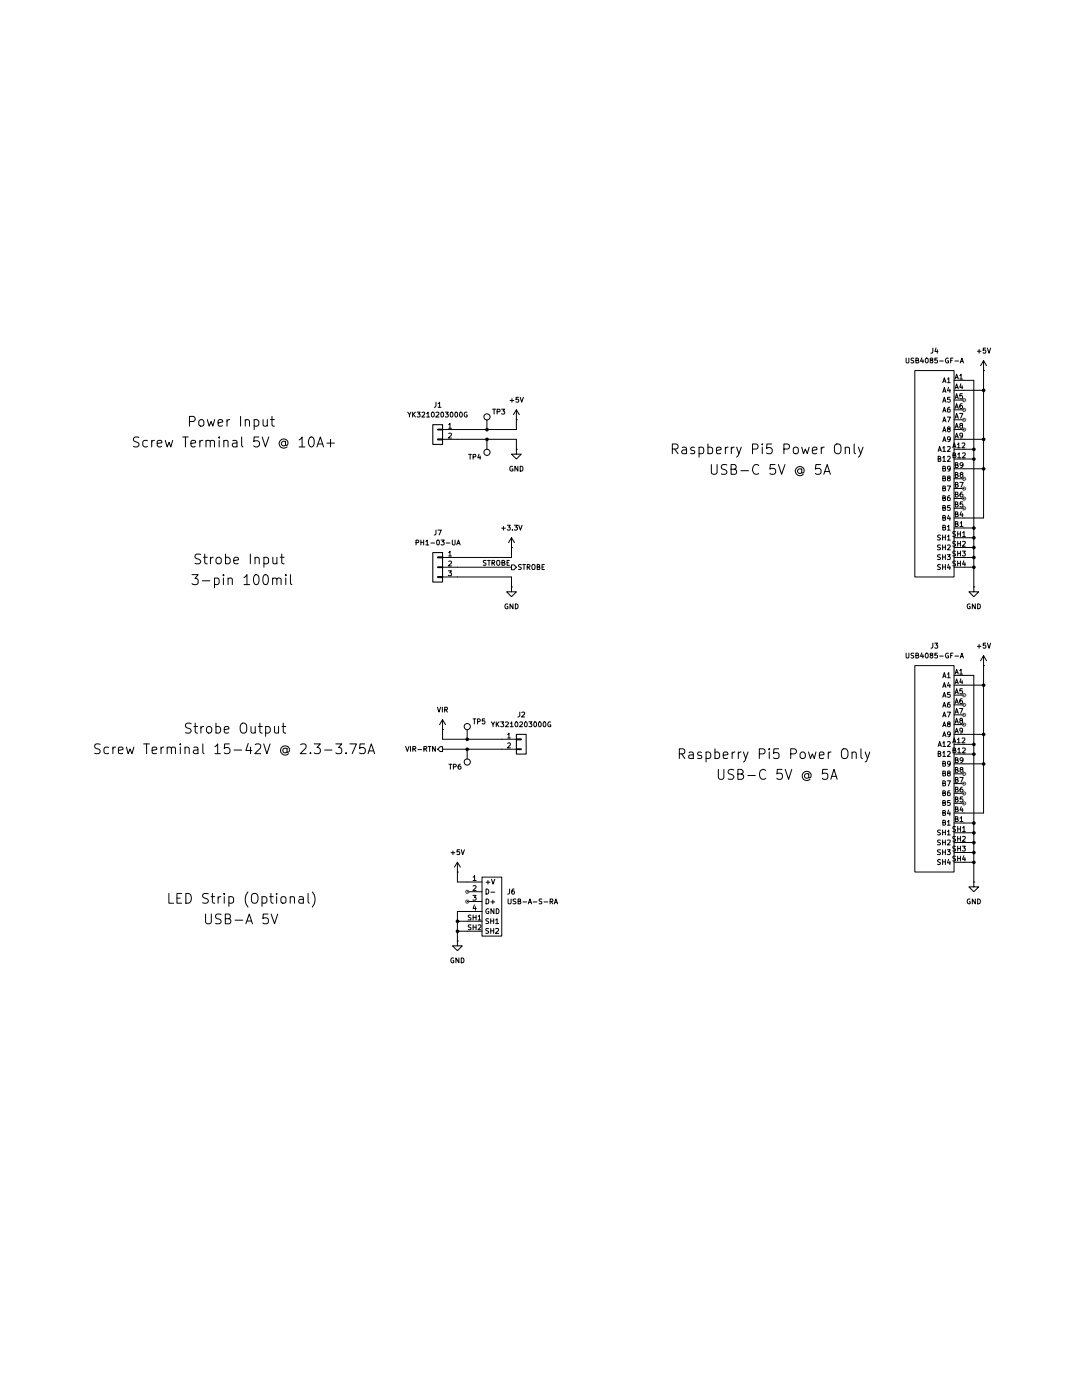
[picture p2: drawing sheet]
(kicad_sch
 (version 20250114)
 (generator "eeschema")
 (generator_version "9.0")
 (paper "A")
 (title_block
  (title "Dual RPi5 Connector Board")
  (date "2025-09-04")
  (rev "Rev.1")
  (company "PiTrac"))
 (lib_symbols
  (symbol "Connector:TestPoint"
   (pin_numbers (hide yes))
   (pin_names
    (offset 0.762) (hide yes)) (exclude_from_sim no) (in_bom yes) (on_board yes)
   (property "Reference" "TP" (at 0 6.858 0) (effects (font (size 1.27 1.27))))
   (property "Value" "TestPoint" (at 0 5.08 0) (effects (font (size 1.27 1.27))))
   (property "Footprint" "" (at 5.08 0 0) (effects (font (size 1.27 1.27)) (hide yes)))
   (property "Datasheet" "~" (at 5.08 0 0) (effects (font (size 1.27 1.27)) (hide yes)))
   (property "Description" "test point" (at 0 0 0) (effects (font (size 1.27 1.27)) (hide yes)))
   (symbol "TestPoint_0_1"
    (circle (center 0 3.302) (radius 0.762) (stroke (width 0) (type default)) (fill (type none))))
   (symbol "TestPoint_1_1"
    (pin passive line (at 0 0 90) (length 2.54) (name "1" (effects (font (size 1.27 1.27)))) (number "1" (effects (font (size 1.27 1.27))))))
   (embedded_fonts no))
  (symbol "Connector_Generic:Conn_01x02"
   (pin_names
    (offset 1.016) (hide yes)) (exclude_from_sim no) (in_bom yes) (on_board yes)
   (property "Reference" "J" (at 0 2.54 0) (effects (font (size 1.27 1.27))))
   (property "Value" "Conn_01x02" (at 0 -5.08 0) (effects (font (size 1.27 1.27))))
   (property "Footprint" "" (at 0 0 0) (effects (font (size 1.27 1.27)) (hide yes)))
   (property "Datasheet" "~" (at 0 0 0) (effects (font (size 1.27 1.27)) (hide yes)))
   (property "Description" "Generic connector, single row, 01x02, script generated (kicad-library-utils/schlib/autogen/connector/)" (at 0 0 0) (effects (font (size 1.27 1.27)) (hide yes)))
   (symbol "Conn_01x02_1_1"
    (rectangle (start -1.27 1.27) (end 1.27 -3.81) (stroke (width 0.254) (type default)) (fill (type background)))
    (rectangle (start -1.27 0.127) (end 0 -0.127) (stroke (width 0.1524) (type default)) (fill (type none)))
    (rectangle (start -1.27 -2.413) (end 0 -2.667) (stroke (width 0.1524) (type default)) (fill (type none)))
    (pin passive line (at -5.08 0 0) (length 3.81) (name "Pin_1" (effects (font (size 1.27 1.27)))) (number "1" (effects (font (size 1.27 1.27)))))
    (pin passive line (at -5.08 -2.54 0) (length 3.81) (name "Pin_2" (effects (font (size 1.27 1.27)))) (number "2" (effects (font (size 1.27 1.27))))))
   (embedded_fonts no))
  (symbol "Connector_Generic:Conn_01x03"
   (pin_names
    (offset 1.016) (hide yes)) (exclude_from_sim no) (in_bom yes) (on_board yes)
   (property "Reference" "J" (at 0 5.08 0) (effects (font (size 1.27 1.27))))
   (property "Value" "Conn_01x03" (at 0 -5.08 0) (effects (font (size 1.27 1.27))))
   (property "Footprint" "" (at 0 0 0) (effects (font (size 1.27 1.27)) (hide yes)))
   (property "Datasheet" "~" (at 0 0 0) (effects (font (size 1.27 1.27)) (hide yes)))
   (property "Description" "Generic connector, single row, 01x03, script generated (kicad-library-utils/schlib/autogen/connector/)" (at 0 0 0) (effects (font (size 1.27 1.27)) (hide yes)))
   (symbol "Conn_01x03_1_1"
    (rectangle (start -1.27 3.81) (end 1.27 -3.81) (stroke (width 0.254) (type default)) (fill (type background)))
    (rectangle (start -1.27 2.667) (end 0 2.413) (stroke (width 0.1524) (type default)) (fill (type none)))
    (rectangle (start -1.27 0.127) (end 0 -0.127) (stroke (width 0.1524) (type default)) (fill (type none)))
    (rectangle (start -1.27 -2.413) (end 0 -2.667) (stroke (width 0.1524) (type default)) (fill (type none)))
    (pin passive line (at -5.08 2.54 0) (length 3.81) (name "Pin_1" (effects (font (size 1.27 1.27)))) (number "1" (effects (font (size 1.27 1.27)))))
    (pin passive line (at -5.08 0 0) (length 3.81) (name "Pin_2" (effects (font (size 1.27 1.27)))) (number "2" (effects (font (size 1.27 1.27)))))
    (pin passive line (at -5.08 -2.54 0) (length 3.81) (name "Pin_3" (effects (font (size 1.27 1.27)))) (number "3" (effects (font (size 1.27 1.27))))))
   (embedded_fonts no))
  (symbol "Pi Connector Parts:USB-A-S-RA" (exclude_from_sim no) (in_bom yes) (on_board yes)
   (property "Reference" "J6" (at -6.35 1.2701 0) (effects (font (size 1.27 1.27)) (justify right)))
   (property "Value" "USB-A-S-RA" (at -6.35 -1.2699 0) (effects (font (size 1.27 1.27)) (justify right)))
   (property "Footprint" "Pi Connector Parts:USB-A-S-RA" (at 0 0 0) (effects (font (size 1.27 1.27)) (hide yes)))
   (property "Datasheet" "https://app.adam-tech.com/products/download/data_sheet/195865/usb-a-s-ra-data-sheet.pdf" (at 0 0 0) (effects (font (size 1.27 1.27)) (hide yes)))
   (property "Description" "" (at 0 0 0) (effects (font (size 1.27 1.27)) (hide yes)))
   (symbol "USB-A-S-RA_0_1"
    (rectangle (start -5.08 5.08) (end 0 -10.16) (stroke (width 0) (type default)) (fill (type none))))
   (symbol "USB-A-S-RA_1_1"
    (pin passive line (at 3.81 3.81 180) (length 3.81) (name "+V" (effects (font (size 1.27 1.27)))) (number "1" (effects (font (size 1.27 1.27)))))
    (pin passive line (at 3.81 1.27 180) (length 3.81) (name "D-" (effects (font (size 1.27 1.27)))) (number "2" (effects (font (size 1.27 1.27)))))
    (pin passive line (at 3.81 -1.27 180) (length 3.81) (name "D+" (effects (font (size 1.27 1.27)))) (number "3" (effects (font (size 1.27 1.27)))))
    (pin passive line (at 3.81 -3.81 180) (length 3.81) (name "GND" (effects (font (size 1.27 1.27)))) (number "4" (effects (font (size 1.27 1.27)))))
    (pin passive line (at 3.81 -6.35 180) (length 3.81) (name "SH1" (effects (font (size 1.27 1.27)))) (number "SH1" (effects (font (size 1.27 1.27)))))
    (pin passive line (at 3.81 -8.89 180) (length 3.81) (name "SH2" (effects (font (size 1.27 1.27)))) (number "SH2" (effects (font (size 1.27 1.27))))))
   (embedded_fonts no))
  (symbol "Pi Connector Parts:USB4085-GF-A" (exclude_from_sim no) (in_bom yes) (on_board yes)
   (property "Reference" "J" (at -9.398 27.432 0) (effects (font (size 1.27 1.27))))
   (property "Value" "" (at 0 0 0) (effects (font (size 1.27 1.27))))
   (property "Footprint" "" (at 0 0 0) (effects (font (size 1.27 1.27)) (hide yes)))
   (property "Datasheet" "" (at 0 0 0) (effects (font (size 1.27 1.27)) (hide yes)))
   (property "Description" "" (at 0 0 0) (effects (font (size 1.27 1.27)) (hide yes)))
   (symbol "USB4085-GF-A_0_1"
    (rectangle (start 0 26.67) (end -10.16 -26.67) (stroke (width 0) (type default)) (fill (type none))))
   (symbol "USB4085-GF-A_1_1"
    (pin passive line (at 2.54 24.13 180) (length 2.54) (name "A1" (effects (font (size 1.27 1.27)))) (number "A1" (effects (font (size 1.27 1.27)))))
    (pin passive line (at 2.54 21.59 180) (length 2.54) (name "A4" (effects (font (size 1.27 1.27)))) (number "A4" (effects (font (size 1.27 1.27)))))
    (pin passive line (at 2.54 19.05 180) (length 2.54) (name "A5" (effects (font (size 1.27 1.27)))) (number "A5" (effects (font (size 1.27 1.27)))))
    (pin passive line (at 2.54 16.51 180) (length 2.54) (name "A6" (effects (font (size 1.27 1.27)))) (number "A6" (effects (font (size 1.27 1.27)))))
    (pin passive line (at 2.54 13.97 180) (length 2.54) (name "A7" (effects (font (size 1.27 1.27)))) (number "A7" (effects (font (size 1.27 1.27)))))
    (pin passive line (at 2.54 11.43 180) (length 2.54) (name "A8" (effects (font (size 1.27 1.27)))) (number "A8" (effects (font (size 1.27 1.27)))))
    (pin passive line (at 2.54 8.89 180) (length 2.54) (name "A9" (effects (font (size 1.27 1.27)))) (number "A9" (effects (font (size 1.27 1.27)))))
    (pin passive line (at 2.54 6.35 180) (length 2.54) (name "A12" (effects (font (size 1.27 1.27)))) (number "A12" (effects (font (size 1.27 1.27)))))
    (pin passive line (at 2.54 3.81 180) (length 2.54) (name "B12" (effects (font (size 1.27 1.27)))) (number "B12" (effects (font (size 1.27 1.27)))))
    (pin passive line (at 2.54 1.27 180) (length 2.54) (name "B9" (effects (font (size 1.27 1.27)))) (number "B9" (effects (font (size 1.27 1.27)))))
    (pin passive line (at 2.54 -1.27 180) (length 2.54) (name "B8" (effects (font (size 1.27 1.27)))) (number "B8" (effects (font (size 1.27 1.27)))))
    (pin passive line (at 2.54 -3.81 180) (length 2.54) (name "B7" (effects (font (size 1.27 1.27)))) (number "B7" (effects (font (size 1.27 1.27)))))
    (pin passive line (at 2.54 -6.35 180) (length 2.54) (name "B6" (effects (font (size 1.27 1.27)))) (number "B6" (effects (font (size 1.27 1.27)))))
    (pin passive line (at 2.54 -8.89 180) (length 2.54) (name "B5" (effects (font (size 1.27 1.27)))) (number "B5" (effects (font (size 1.27 1.27)))))
    (pin passive line (at 2.54 -11.43 180) (length 2.54) (name "B4" (effects (font (size 1.27 1.27)))) (number "B4" (effects (font (size 1.27 1.27)))))
    (pin passive line (at 2.54 -13.97 180) (length 2.54) (name "B1" (effects (font (size 1.27 1.27)))) (number "B1" (effects (font (size 1.27 1.27)))))
    (pin passive line (at 2.54 -16.51 180) (length 2.54) (name "SH1" (effects (font (size 1.27 1.27)))) (number "SH1" (effects (font (size 1.27 1.27)))))
    (pin passive line (at 2.54 -19.05 180) (length 2.54) (name "SH2" (effects (font (size 1.27 1.27)))) (number "SH2" (effects (font (size 1.27 1.27)))))
    (pin passive line (at 2.54 -21.59 180) (length 2.54) (name "SH3" (effects (font (size 1.27 1.27)))) (number "SH3" (effects (font (size 1.27 1.27)))))
    (pin passive line (at 2.54 -24.13 180) (length 2.54) (name "SH4" (effects (font (size 1.27 1.27)))) (number "SH4" (effects (font (size 1.27 1.27))))))
   (embedded_fonts no))
  (symbol "power:+5V"
   (power)
   (pin_numbers (hide yes))
   (pin_names
    (offset 0) (hide yes)) (exclude_from_sim no) (in_bom yes) (on_board yes)
   (property "Reference" "#PWR" (at 0 -3.81 0) (effects (font (size 1.27 1.27)) (hide yes)))
   (property "Value" "+5V" (at 0 3.556 0) (effects (font (size 1.27 1.27))))
   (property "Footprint" "" (at 0 0 0) (effects (font (size 1.27 1.27)) (hide yes)))
   (property "Datasheet" "" (at 0 0 0) (effects (font (size 1.27 1.27)) (hide yes)))
   (property "Description" "Power symbol creates a global label with name \"+5V\"" (at 0 0 0) (effects (font (size 1.27 1.27)) (hide yes)))
   (symbol "+5V_0_1"
    (polyline (pts (xy -0.762 1.27) (xy 0 2.54)) (stroke (width 0) (type default)) (fill (type none)))
    (polyline (pts (xy 0 2.54) (xy 0.762 1.27)) (stroke (width 0) (type default)) (fill (type none)))
    (polyline (pts (xy 0 0) (xy 0 2.54)) (stroke (width 0) (type default)) (fill (type none))))
   (symbol "+5V_1_1"
    (pin power_in line (at 0 0 90) (length 0) (name "~" (effects (font (size 1.27 1.27)))) (number "1" (effects (font (size 1.27 1.27))))))
   (embedded_fonts no))
  (symbol "power:GND"
   (power)
   (pin_numbers (hide yes))
   (pin_names
    (offset 0) (hide yes)) (exclude_from_sim no) (in_bom yes) (on_board yes)
   (property "Reference" "#PWR" (at 0 -6.35 0) (effects (font (size 1.27 1.27)) (hide yes)))
   (property "Value" "GND" (at 0 -3.81 0) (effects (font (size 1.27 1.27))))
   (property "Footprint" "" (at 0 0 0) (effects (font (size 1.27 1.27)) (hide yes)))
   (property "Datasheet" "" (at 0 0 0) (effects (font (size 1.27 1.27)) (hide yes)))
   (property "Description" "Power symbol creates a global label with name \"GND\" , ground" (at 0 0 0) (effects (font (size 1.27 1.27)) (hide yes)))
   (symbol "GND_0_1"
    (polyline (pts (xy 0 0) (xy 0 -1.27) (xy 1.27 -1.27) (xy 0 -2.54) (xy -1.27 -1.27) (xy 0 -1.27)) (stroke (width 0) (type default)) (fill (type none))))
   (symbol "GND_1_1"
    (pin power_in line (at 0 0 270) (length 0) (name "~" (effects (font (size 1.27 1.27)))) (number "1" (effects (font (size 1.27 1.27))))))
   (embedded_fonts no)))
 (text "Power Input"
  (exclude_from_sim no)
  (at 59.69 36.322 0)
  (effects (font (size 2.54 2.54))))
 (text "Raspberry Pi5 Power Only"
  (exclude_from_sim no)
  (at 199.898 122.174 0)
  (effects (font (size 2.54 2.54))))
 (text "LED Strip (Optional)"
  (exclude_from_sim no)
  (at 62.484 159.512 0)
  (effects (font (size 2.54 2.54))))
 (text "Raspberry Pi5 Power Only"
  (exclude_from_sim no)
  (at 198.12 43.434 0)
  (effects (font (size 2.54 2.54))))
 (text "Screw Terminal 15-42V @ 2.3-3.75A"
  (exclude_from_sim no)
  (at 60.452 120.904 0)
  (effects (font (size 2.54 2.54))))
 (text "3-pin 100mil"
  (exclude_from_sim no)
  (at 62.484 77.216 0)
  (effects (font (size 2.54 2.54))))
 (text "USB-C 5V @ 5A"
  (exclude_from_sim no)
  (at 198.882 48.768 0)
  (effects (font (size 2.54 2.54))))
 (text "USB-C 5V @ 5A"
  (exclude_from_sim no)
  (at 200.66 127.508 0)
  (effects (font (size 2.54 2.54))))
 (text "Screw Terminal 5V @ 10A+"
  (exclude_from_sim no)
  (at 60.452 41.656 0)
  (effects (font (size 2.54 2.54))))
 (text "USB-A 5V"
  (exclude_from_sim no)
  (at 62.23 164.846 0)
  (effects (font (size 2.54 2.54))))
 (text "Strobe Output"
  (exclude_from_sim no)
  (at 60.706 115.57 0)
  (effects (font (size 2.54 2.54))))
 (text "Strobe Input"
  (exclude_from_sim no)
  (at 61.722 71.882 0)
  (effects (font (size 2.54 2.54))))
 (junction
  (at 251.46 43.18)
  (diameter 0)
  (color 0 0 0 0))
 (junction
  (at 118.11 165.1)
  (diameter 0)
  (color 0 0 0 0))
 (junction
  (at 251.46 73.66)
  (diameter 0)
  (color 0 0 0 0))
 (junction
  (at 251.46 139.7)
  (diameter 0)
  (color 0 0 0 0))
 (junction
  (at 251.46 45.72)
  (diameter 0)
  (color 0 0 0 0))
 (junction
  (at 251.46 71.12)
  (diameter 0)
  (color 0 0 0 0))
 (junction
  (at 251.46 121.92)
  (diameter 0)
  (color 0 0 0 0))
 (junction
  (at 254 116.84)
  (diameter 0)
  (color 0 0 0 0))
 (junction
  (at 251.46 68.58)
  (diameter 0)
  (color 0 0 0 0))
 (junction
  (at 254 48.26)
  (diameter 0)
  (color 0 0 0 0))
 (junction
  (at 254 124.46)
  (diameter 0)
  (color 0 0 0 0))
 (junction
  (at 251.46 119.38)
  (diameter 0)
  (color 0 0 0 0))
 (junction
  (at 125.73 38.1)
  (diameter 0)
  (color 0 0 0 0))
 (junction
  (at 118.11 167.64)
  (diameter 0)
  (color 0 0 0 0))
 (junction
  (at 251.46 149.86)
  (diameter 0)
  (color 0 0 0 0))
 (junction
  (at 254 40.64)
  (diameter 0)
  (color 0 0 0 0))
 (junction
  (at 125.73 40.64)
  (diameter 0)
  (color 0 0 0 0))
 (junction
  (at 254 27.94)
  (diameter 0)
  (color 0 0 0 0))
 (junction
  (at 251.46 66.04)
  (diameter 0)
  (color 0 0 0 0))
 (junction
  (at 120.65 118.11)
  (diameter 0)
  (color 0 0 0 0))
 (junction
  (at 251.46 147.32)
  (diameter 0)
  (color 0 0 0 0))
 (junction
  (at 254 104.14)
  (diameter 0)
  (color 0 0 0 0))
 (junction
  (at 120.65 120.65)
  (diameter 0)
  (color 0 0 0 0))
 (junction
  (at 251.46 144.78)
  (diameter 0)
  (color 0 0 0 0))
 (junction
  (at 251.46 63.5)
  (diameter 0)
  (color 0 0 0 0))
 (junction
  (at 251.46 142.24)
  (diameter 0)
  (color 0 0 0 0))
 (wire
  (pts (xy 254 104.14) (xy 248.92 104.14))
  (stroke (width 0) (type default)))
 (wire
  (pts (xy 251.46 63.5) (xy 251.46 45.72))
  (stroke (width 0) (type default)))
 (wire
  (pts (xy 118.11 162.56) (xy 118.11 165.1))
  (stroke (width 0) (type default)))
 (wire
  (pts (xy 114.3 118.11) (xy 114.3 115.57))
  (stroke (width 0) (type default)))
 (wire
  (pts (xy 254 48.26) (xy 254 60.96))
  (stroke (width 0) (type default)))
 (wire
  (pts (xy 118.11 165.1) (xy 118.11 167.64))
  (stroke (width 0) (type default)))
 (wire
  (pts (xy 251.46 73.66) (xy 251.46 78.74))
  (stroke (width 0) (type default)))
 (wire
  (pts (xy 254 104.14) (xy 254 116.84))
  (stroke (width 0) (type default)))
 (wire
  (pts (xy 251.46 25.4) (xy 251.46 43.18))
  (stroke (width 0) (type default)))
 (wire
  (pts (xy 254 116.84) (xy 254 124.46))
  (stroke (width 0) (type default)))
 (wire
  (pts (xy 254 40.64) (xy 248.92 40.64))
  (stroke (width 0) (type default)))
 (wire
  (pts (xy 118.11 167.64) (xy 118.11 170.18))
  (stroke (width 0) (type default)))
 (wire
  (pts (xy 254 48.26) (xy 248.92 48.26))
  (stroke (width 0) (type default)))
 (wire
  (pts (xy 251.46 63.5) (xy 248.92 63.5))
  (stroke (width 0) (type default)))
 (wire
  (pts (xy 251.46 45.72) (xy 251.46 43.18))
  (stroke (width 0) (type default)))
 (wire
  (pts (xy 254 60.96) (xy 248.92 60.96))
  (stroke (width 0) (type default)))
 (wire
  (pts (xy 254 124.46) (xy 248.92 124.46))
  (stroke (width 0) (type default)))
 (wire
  (pts (xy 251.46 142.24) (xy 251.46 139.7))
  (stroke (width 0) (type default)))
 (wire
  (pts (xy 251.46 66.04) (xy 251.46 63.5))
  (stroke (width 0) (type default)))
 (wire
  (pts (xy 251.46 68.58) (xy 251.46 66.04))
  (stroke (width 0) (type default)))
 (wire
  (pts (xy 248.92 25.4) (xy 251.46 25.4))
  (stroke (width 0) (type default)))
 (wire
  (pts (xy 118.11 40.64) (xy 125.73 40.64))
  (stroke (width 0) (type default)))
 (wire
  (pts (xy 251.46 43.18) (xy 248.92 43.18))
  (stroke (width 0) (type default)))
 (wire
  (pts (xy 251.46 101.6) (xy 251.46 119.38))
  (stroke (width 0) (type default)))
 (wire
  (pts (xy 251.46 149.86) (xy 251.46 147.32))
  (stroke (width 0) (type default)))
 (wire
  (pts (xy 251.46 121.92) (xy 251.46 119.38))
  (stroke (width 0) (type default)))
 (wire
  (pts (xy 132.08 71.12) (xy 132.08 68.58))
  (stroke (width 0) (type default)))
 (wire
  (pts (xy 254 27.94) (xy 254 40.64))
  (stroke (width 0) (type default)))
 (wire
  (pts (xy 118.11 167.64) (xy 120.65 167.64))
  (stroke (width 0) (type default)))
 (wire
  (pts (xy 254 124.46) (xy 254 137.16))
  (stroke (width 0) (type default)))
 (wire
  (pts (xy 254 99.06) (xy 254 104.14))
  (stroke (width 0) (type default)))
 (wire
  (pts (xy 118.11 71.12) (xy 132.08 71.12))
  (stroke (width 0) (type default)))
 (wire
  (pts (xy 114.3 120.65) (xy 120.65 120.65))
  (stroke (width 0) (type default)))
 (wire
  (pts (xy 251.46 149.86) (xy 248.92 149.86))
  (stroke (width 0) (type default)))
 (wire
  (pts (xy 133.35 40.64) (xy 133.35 43.18))
  (stroke (width 0) (type default)))
 (wire
  (pts (xy 251.46 73.66) (xy 251.46 71.12))
  (stroke (width 0) (type default)))
 (wire
  (pts (xy 248.92 101.6) (xy 251.46 101.6))
  (stroke (width 0) (type default)))
 (wire
  (pts (xy 251.46 139.7) (xy 251.46 121.92))
  (stroke (width 0) (type default)))
 (wire
  (pts (xy 251.46 147.32) (xy 251.46 144.78))
  (stroke (width 0) (type default)))
 (wire
  (pts (xy 118.11 76.2) (xy 132.08 76.2))
  (stroke (width 0) (type default)))
 (wire
  (pts (xy 251.46 66.04) (xy 248.92 66.04))
  (stroke (width 0) (type default)))
 (wire
  (pts (xy 251.46 71.12) (xy 251.46 68.58))
  (stroke (width 0) (type default)))
 (wire
  (pts (xy 120.65 120.65) (xy 129.54 120.65))
  (stroke (width 0) (type default)))
 (wire
  (pts (xy 114.3 118.11) (xy 120.65 118.11))
  (stroke (width 0) (type default)))
 (wire
  (pts (xy 118.11 165.1) (xy 120.65 165.1))
  (stroke (width 0) (type default)))
 (wire
  (pts (xy 251.46 139.7) (xy 248.92 139.7))
  (stroke (width 0) (type default)))
 (wire
  (pts (xy 118.11 154.94) (xy 118.11 152.4))
  (stroke (width 0) (type default)))
 (wire
  (pts (xy 254 40.64) (xy 254 48.26))
  (stroke (width 0) (type default)))
 (wire
  (pts (xy 251.46 119.38) (xy 248.92 119.38))
  (stroke (width 0) (type default)))
 (wire
  (pts (xy 118.11 162.56) (xy 120.65 162.56))
  (stroke (width 0) (type default)))
 (wire
  (pts (xy 251.46 121.92) (xy 248.92 121.92))
  (stroke (width 0) (type default)))
 (wire
  (pts (xy 251.46 68.58) (xy 248.92 68.58))
  (stroke (width 0) (type default)))
 (wire
  (pts (xy 254 22.86) (xy 254 27.94))
  (stroke (width 0) (type default)))
 (wire
  (pts (xy 254 27.94) (xy 248.92 27.94))
  (stroke (width 0) (type default)))
 (wire
  (pts (xy 251.46 142.24) (xy 248.92 142.24))
  (stroke (width 0) (type default)))
 (wire
  (pts (xy 125.73 38.1) (xy 133.35 38.1))
  (stroke (width 0) (type default)))
 (wire
  (pts (xy 120.65 118.11) (xy 129.54 118.11))
  (stroke (width 0) (type default)))
 (wire
  (pts (xy 125.73 40.64) (xy 133.35 40.64))
  (stroke (width 0) (type default)))
 (wire
  (pts (xy 254 116.84) (xy 248.92 116.84))
  (stroke (width 0) (type default)))
 (wire
  (pts (xy 251.46 144.78) (xy 251.46 142.24))
  (stroke (width 0) (type default)))
 (wire
  (pts (xy 251.46 45.72) (xy 248.92 45.72))
  (stroke (width 0) (type default)))
 (wire
  (pts (xy 133.35 38.1) (xy 133.35 35.56))
  (stroke (width 0) (type default)))
 (wire
  (pts (xy 118.11 38.1) (xy 125.73 38.1))
  (stroke (width 0) (type default)))
 (wire
  (pts (xy 251.46 144.78) (xy 248.92 144.78))
  (stroke (width 0) (type default)))
 (wire
  (pts (xy 251.46 71.12) (xy 248.92 71.12))
  (stroke (width 0) (type default)))
 (wire
  (pts (xy 251.46 149.86) (xy 251.46 154.94))
  (stroke (width 0) (type default)))
 (wire
  (pts (xy 251.46 147.32) (xy 248.92 147.32))
  (stroke (width 0) (type default)))
 (wire
  (pts (xy 132.08 76.2) (xy 132.08 78.74))
  (stroke (width 0) (type default)))
 (wire
  (pts (xy 251.46 73.66) (xy 248.92 73.66))
  (stroke (width 0) (type default)))
 (wire
  (pts (xy 254 137.16) (xy 248.92 137.16))
  (stroke (width 0) (type default)))
 (wire
  (pts (xy 118.11 73.66) (xy 132.08 73.66))
  (stroke (width 0) (type default)))
 (wire
  (pts (xy 118.11 154.94) (xy 120.65 154.94))
  (stroke (width 0) (type default)))
 (label "STROBE"
  (at 124.46 73.66 0)
  (effects (font (size 1.27 1.27)) (justify left bottom)))
 (hierarchical_label "VIR-RTN"
  (shape output)
  (at 114.3 120.65 180)
  (effects (font (size 1.27 1.27)) (justify right)))
 (hierarchical_label "STROBE"
  (shape output)
  (at 132.08 73.66 0)
  (effects (font (size 1.27 1.27)) (justify left)))
 (symbol
  (lib_id "power:GND")
  (at 132.08 78.74 0)
  (unit 1)
  (exclude_from_sim no)
  (in_bom yes)
  (on_board yes)
  (dnp no)
  (fields_autoplaced yes)
  (property "Reference" "#PWR037" (at 132.08 85.09 0) (effects (font (size 1.27 1.27)) (hide yes)))
  (property "Value" "GND" (at 132.08 83.82 0) (effects (font (size 1.27 1.27))))
  (property "Footprint" "" (at 132.08 78.74 0) (effects (font (size 1.27 1.27)) (hide yes)))
  (property "Datasheet" "" (at 132.08 78.74 0) (effects (font (size 1.27 1.27)) (hide yes)))
  (property "Description" "Power symbol creates a global label with name \"GND\" , ground" (at 132.08 78.74 0) (effects (font (size 1.27 1.27)) (hide yes)))
  (pin "1"))
 (symbol
  (lib_id "Connector:TestPoint")
  (at 120.65 118.11 0)
  (unit 1)
  (exclude_from_sim no)
  (in_bom yes)
  (on_board yes)
  (dnp no)
  (property "Reference" "TP5" (at 121.92 113.538 0) (effects (font (size 1.27 1.27)) (justify left)))
  (property "Value" "TestPoint" (at 123.19 116.0779 0) (effects (font (size 1.27 1.27)) (justify left) (hide yes)))
  (property "Footprint" "TestPoint:TestPoint_Pad_D1.0mm" (at 125.73 118.11 0) (effects (font (size 1.27 1.27)) (hide yes)))
  (property "Datasheet" "~" (at 125.73 118.11 0) (effects (font (size 1.27 1.27)) (hide yes)))
  (property "Description" "test point" (at 120.65 118.11 0) (effects (font (size 1.27 1.27)) (hide yes)))
  (pin "1"))
 (symbol
  (lib_id "Pi Connector Parts:USB4085-GF-A")
  (at 246.38 125.73 0)
  (unit 1)
  (exclude_from_sim no)
  (in_bom yes)
  (on_board yes)
  (dnp no)
  (fields_autoplaced yes)
  (property "Reference" "J3" (at 241.3 93.98 0) (effects (font (size 1.27 1.27))))
  (property "Value" "USB4085-GF-A" (at 241.3 96.52 0) (effects (font (size 1.27 1.27))))
  (property "Footprint" "Pi Connector Parts:USB4085-GF-A" (at 246.38 125.73 0) (effects (font (size 1.27 1.27)) (hide yes)))
  (property "Datasheet" "file:///C:/Users/mark/Downloads/USB4085.pdf" (at 246.38 125.73 0) (effects (font (size 1.27 1.27)) (hide yes)))
  (property "Description" "" (at 246.38 125.73 0) (effects (font (size 1.27 1.27)) (hide yes)))
  (pin "B7")
  (pin "A8")
  (pin "A1")
  (pin "SH1")
  (pin "A9")
  (pin "A6")
  (pin "A7")
  (pin "A5")
  (pin "B12")
  (pin "B8")
  (pin "A4")
  (pin "A12")
  (pin "B9")
  (pin "B6")
  (pin "B4")
  (pin "B5")
  (pin "B1")
  (pin "SH4")
  (pin "SH2")
  (pin "SH3"))
 (symbol
  (lib_id "power:GND")
  (at 133.35 43.18 0)
  (unit 1)
  (exclude_from_sim no)
  (in_bom yes)
  (on_board yes)
  (dnp no)
  (fields_autoplaced yes)
  (property "Reference" "#PWR019" (at 133.35 49.53 0) (effects (font (size 1.27 1.27)) (hide yes)))
  (property "Value" "GND" (at 133.35 48.26 0) (effects (font (size 1.27 1.27))))
  (property "Footprint" "" (at 133.35 43.18 0) (effects (font (size 1.27 1.27)) (hide yes)))
  (property "Datasheet" "" (at 133.35 43.18 0) (effects (font (size 1.27 1.27)) (hide yes)))
  (property "Description" "Power symbol creates a global label with name \"GND\" , ground" (at 133.35 43.18 0) (effects (font (size 1.27 1.27)) (hide yes)))
  (pin "1"))
 (symbol
  (lib_id "power:+5V")
  (at 132.08 68.58 0)
  (unit 1)
  (exclude_from_sim no)
  (in_bom yes)
  (on_board yes)
  (dnp no)
  (fields_autoplaced yes)
  (property "Reference" "#PWR08" (at 132.08 72.39 0) (effects (font (size 1.27 1.27)) (hide yes)))
  (property "Value" "+3.3V" (at 132.08 63.5 0) (effects (font (size 1.27 1.27))))
  (property "Footprint" "" (at 132.08 68.58 0) (effects (font (size 1.27 1.27)) (hide yes)))
  (property "Datasheet" "" (at 132.08 68.58 0) (effects (font (size 1.27 1.27)) (hide yes)))
  (property "Description" "Power symbol creates a global label with name \"+5V\"" (at 132.08 68.58 0) (effects (font (size 1.27 1.27)) (hide yes)))
  (pin "1"))
 (symbol
  (lib_id "Connector_Generic:Conn_01x02")
  (at 113.03 38.1 0)
  (mirror y)
  (unit 1)
  (exclude_from_sim no)
  (in_bom yes)
  (on_board yes)
  (dnp no)
  (fields_autoplaced yes)
  (property "Reference" "J1" (at 113.03 31.75 0) (effects (font (size 1.27 1.27))))
  (property "Value" "YK3210203000G" (at 113.03 34.29 0) (effects (font (size 1.27 1.27))))
  (property "Footprint" "Pi Connector Parts:YK3210203000G" (at 113.03 38.1 0) (effects (font (size 1.27 1.27)) (hide yes)))
  (property "Datasheet" "http://www.anytek.com.tw/Upload/YK321-17081150448.pdf" (at 113.03 38.1 0) (effects (font (size 1.27 1.27)) (hide yes)))
  (property "Description" "CONN BARRIER STRIP 2CIRC 0.3\"" (at 113.03 38.1 0) (effects (font (size 1.27 1.27)) (hide yes)))
  (pin "2")
  (pin "1"))
 (symbol
  (lib_id "power:+5V")
  (at 114.3 115.57 0)
  (mirror y)
  (unit 1)
  (exclude_from_sim no)
  (in_bom yes)
  (on_board yes)
  (dnp no)
  (fields_autoplaced yes)
  (property "Reference" "#PWR020" (at 114.3 119.38 0) (effects (font (size 1.27 1.27)) (hide yes)))
  (property "Value" "VIR" (at 114.3 110.49 0) (effects (font (size 1.27 1.27))))
  (property "Footprint" "" (at 114.3 115.57 0) (effects (font (size 1.27 1.27)) (hide yes)))
  (property "Datasheet" "" (at 114.3 115.57 0) (effects (font (size 1.27 1.27)) (hide yes)))
  (property "Description" "Power symbol creates a global label with name \"+5V\"" (at 114.3 115.57 0) (effects (font (size 1.27 1.27)) (hide yes)))
  (pin "1"))
 (symbol
  (lib_id "Connector_Generic:Conn_01x03")
  (at 113.03 73.66 0)
  (mirror y)
  (unit 1)
  (exclude_from_sim no)
  (in_bom yes)
  (on_board yes)
  (dnp no)
  (fields_autoplaced yes)
  (property "Reference" "J7" (at 113.03 64.77 0) (effects (font (size 1.27 1.27))))
  (property "Value" "PH1-03-UA" (at 113.03 67.31 0) (effects (font (size 1.27 1.27))))
  (property "Footprint" "Connector_PinHeader_2.54mm:PinHeader_1x03_P2.54mm_Vertical" (at 113.03 73.66 0) (effects (font (size 1.27 1.27)) (hide yes)))
  (property "Datasheet" "https://app.adam-tech.com/products/download/data_sheet/201605/ph1-xx-ua-data-sheet.pdf" (at 113.03 73.66 0) (effects (font (size 1.27 1.27)) (hide yes)))
  (property "Description" "" (at 113.03 73.66 0) (effects (font (size 1.27 1.27)) (hide yes)))
  (pin "2")
  (pin "3")
  (pin "1"))
 (symbol
  (lib_id "Pi Connector Parts:USB4085-GF-A")
  (at 246.38 49.53 0)
  (unit 1)
  (exclude_from_sim no)
  (in_bom yes)
  (on_board yes)
  (dnp no)
  (fields_autoplaced yes)
  (property "Reference" "J4" (at 241.3 17.78 0) (effects (font (size 1.27 1.27))))
  (property "Value" "USB4085-GF-A" (at 241.3 20.32 0) (effects (font (size 1.27 1.27))))
  (property "Footprint" "Pi Connector Parts:USB4085-GF-A" (at 246.38 49.53 0) (effects (font (size 1.27 1.27)) (hide yes)))
  (property "Datasheet" "file:///C:/Users/mark/Downloads/USB4085.pdf" (at 246.38 49.53 0) (effects (font (size 1.27 1.27)) (hide yes)))
  (property "Description" "" (at 246.38 49.53 0) (effects (font (size 1.27 1.27)) (hide yes)))
  (pin "B7")
  (pin "A8")
  (pin "A1")
  (pin "SH1")
  (pin "A9")
  (pin "A6")
  (pin "A7")
  (pin "A5")
  (pin "B12")
  (pin "B8")
  (pin "A4")
  (pin "A12")
  (pin "B9")
  (pin "B6")
  (pin "B4")
  (pin "B5")
  (pin "B1")
  (pin "SH4")
  (pin "SH2")
  (pin "SH3"))
 (symbol
  (lib_id "Connector:TestPoint")
  (at 120.65 120.65 180)
  (unit 1)
  (exclude_from_sim no)
  (in_bom yes)
  (on_board yes)
  (dnp no)
  (property "Reference" "TP6" (at 119.38 125.222 0) (effects (font (size 1.27 1.27)) (justify left)))
  (property "Value" "TestPoint" (at 118.11 122.6821 0) (effects (font (size 1.27 1.27)) (justify left) (hide yes)))
  (property "Footprint" "TestPoint:TestPoint_Pad_D1.0mm" (at 115.57 120.65 0) (effects (font (size 1.27 1.27)) (hide yes)))
  (property "Datasheet" "~" (at 115.57 120.65 0) (effects (font (size 1.27 1.27)) (hide yes)))
  (property "Description" "test point" (at 120.65 120.65 0) (effects (font (size 1.27 1.27)) (hide yes)))
  (pin "1"))
 (symbol
  (lib_id "Pi Connector Parts:USB-A-S-RA")
  (at 124.46 158.75 0)
  (mirror y)
  (unit 1)
  (exclude_from_sim no)
  (in_bom yes)
  (on_board yes)
  (dnp no)
  (fields_autoplaced yes)
  (property "Reference" "J6" (at 130.81 157.4799 0) (effects (font (size 1.27 1.27)) (justify right)))
  (property "Value" "USB-A-S-RA" (at 130.81 160.0199 0) (effects (font (size 1.27 1.27)) (justify right)))
  (property "Footprint" "Pi Connector Parts:USB-A-S-RA" (at 124.46 158.75 0) (effects (font (size 1.27 1.27)) (hide yes)))
  (property "Datasheet" "https://app.adam-tech.com/products/download/data_sheet/195865/usb-a-s-ra-data-sheet.pdf" (at 124.46 158.75 0) (effects (font (size 1.27 1.27)) (hide yes)))
  (property "Description" "" (at 124.46 158.75 0) (effects (font (size 1.27 1.27)) (hide yes)))
  (pin "1")
  (pin "3")
  (pin "2")
  (pin "4")
  (pin "SH1")
  (pin "SH2"))
 (symbol
  (lib_id "Connector:TestPoint")
  (at 125.73 40.64 180)
  (unit 1)
  (exclude_from_sim no)
  (in_bom yes)
  (on_board yes)
  (dnp no)
  (property "Reference" "TP4" (at 124.46 45.212 0) (effects (font (size 1.27 1.27)) (justify left)))
  (property "Value" "TestPoint" (at 123.19 42.6721 0) (effects (font (size 1.27 1.27)) (justify left) (hide yes)))
  (property "Footprint" "TestPoint:TestPoint_Pad_D1.0mm" (at 120.65 40.64 0) (effects (font (size 1.27 1.27)) (hide yes)))
  (property "Datasheet" "~" (at 120.65 40.64 0) (effects (font (size 1.27 1.27)) (hide yes)))
  (property "Description" "test point" (at 125.73 40.64 0) (effects (font (size 1.27 1.27)) (hide yes)))
  (pin "1"))
 (symbol
  (lib_id "Connector_Generic:Conn_01x02")
  (at 134.62 118.11 0)
  (unit 1)
  (exclude_from_sim no)
  (in_bom yes)
  (on_board yes)
  (dnp no)
  (fields_autoplaced yes)
  (property "Reference" "J2" (at 134.62 111.76 0) (effects (font (size 1.27 1.27))))
  (property "Value" "YK3210203000G" (at 134.62 114.3 0) (effects (font (size 1.27 1.27))))
  (property "Footprint" "Pi Connector Parts:YK3210203000G" (at 134.62 118.11 0) (effects (font (size 1.27 1.27)) (hide yes)))
  (property "Datasheet" "http://www.anytek.com.tw/Upload/YK321-17081150448.pdf" (at 134.62 118.11 0) (effects (font (size 1.27 1.27)) (hide yes)))
  (property "Description" "CONN BARRIER STRIP 2CIRC 0.3\"" (at 134.62 118.11 0) (effects (font (size 1.27 1.27)) (hide yes)))
  (pin "2")
  (pin "1"))
 (symbol
  (lib_id "power:+5V")
  (at 133.35 35.56 0)
  (unit 1)
  (exclude_from_sim no)
  (in_bom yes)
  (on_board yes)
  (dnp no)
  (fields_autoplaced yes)
  (property "Reference" "#PWR018" (at 133.35 39.37 0) (effects (font (size 1.27 1.27)) (hide yes)))
  (property "Value" "+5V" (at 133.35 30.48 0) (effects (font (size 1.27 1.27))))
  (property "Footprint" "" (at 133.35 35.56 0) (effects (font (size 1.27 1.27)) (hide yes)))
  (property "Datasheet" "" (at 133.35 35.56 0) (effects (font (size 1.27 1.27)) (hide yes)))
  (property "Description" "Power symbol creates a global label with name \"+5V\"" (at 133.35 35.56 0) (effects (font (size 1.27 1.27)) (hide yes)))
  (pin "1"))
 (symbol
  (lib_id "power:+5V")
  (at 254 22.86 0)
  (unit 1)
  (exclude_from_sim no)
  (in_bom yes)
  (on_board yes)
  (dnp no)
  (fields_autoplaced yes)
  (property "Reference" "#PWR024" (at 254 26.67 0) (effects (font (size 1.27 1.27)) (hide yes)))
  (property "Value" "+5V" (at 254 17.78 0) (effects (font (size 1.27 1.27))))
  (property "Footprint" "" (at 254 22.86 0) (effects (font (size 1.27 1.27)) (hide yes)))
  (property "Datasheet" "" (at 254 22.86 0) (effects (font (size 1.27 1.27)) (hide yes)))
  (property "Description" "Power symbol creates a global label with name \"+5V\"" (at 254 22.86 0) (effects (font (size 1.27 1.27)) (hide yes)))
  (pin "1"))
 (symbol
  (lib_id "power:GND")
  (at 118.11 170.18 0)
  (unit 1)
  (exclude_from_sim no)
  (in_bom yes)
  (on_board yes)
  (dnp no)
  (fields_autoplaced yes)
  (property "Reference" "#PWR051" (at 118.11 176.53 0) (effects (font (size 1.27 1.27)) (hide yes)))
  (property "Value" "GND" (at 118.11 175.26 0) (effects (font (size 1.27 1.27))))
  (property "Footprint" "" (at 118.11 170.18 0) (effects (font (size 1.27 1.27)) (hide yes)))
  (property "Datasheet" "" (at 118.11 170.18 0) (effects (font (size 1.27 1.27)) (hide yes)))
  (property "Description" "Power symbol creates a global label with name \"GND\" , ground" (at 118.11 170.18 0) (effects (font (size 1.27 1.27)) (hide yes)))
  (pin "1"))
 (symbol
  (lib_id "Connector:TestPoint")
  (at 125.73 38.1 0)
  (unit 1)
  (exclude_from_sim no)
  (in_bom yes)
  (on_board yes)
  (dnp no)
  (property "Reference" "TP3" (at 127 33.528 0) (effects (font (size 1.27 1.27)) (justify left)))
  (property "Value" "TestPoint" (at 128.27 36.0679 0) (effects (font (size 1.27 1.27)) (justify left) (hide yes)))
  (property "Footprint" "TestPoint:TestPoint_Pad_D1.0mm" (at 130.81 38.1 0) (effects (font (size 1.27 1.27)) (hide yes)))
  (property "Datasheet" "~" (at 130.81 38.1 0) (effects (font (size 1.27 1.27)) (hide yes)))
  (property "Description" "test point" (at 125.73 38.1 0) (effects (font (size 1.27 1.27)) (hide yes)))
  (pin "1"))
 (symbol
  (lib_id "power:GND")
  (at 251.46 78.74 0)
  (unit 1)
  (exclude_from_sim no)
  (in_bom yes)
  (on_board yes)
  (dnp no)
  (fields_autoplaced yes)
  (property "Reference" "#PWR022" (at 251.46 85.09 0) (effects (font (size 1.27 1.27)) (hide yes)))
  (property "Value" "GND" (at 251.46 83.82 0) (effects (font (size 1.27 1.27))))
  (property "Footprint" "" (at 251.46 78.74 0) (effects (font (size 1.27 1.27)) (hide yes)))
  (property "Datasheet" "" (at 251.46 78.74 0) (effects (font (size 1.27 1.27)) (hide yes)))
  (property "Description" "Power symbol creates a global label with name \"GND\" , ground" (at 251.46 78.74 0) (effects (font (size 1.27 1.27)) (hide yes)))
  (pin "1"))
 (symbol
  (lib_id "power:+5V")
  (at 118.11 152.4 0)
  (unit 1)
  (exclude_from_sim no)
  (in_bom yes)
  (on_board yes)
  (dnp no)
  (fields_autoplaced yes)
  (property "Reference" "#PWR052" (at 118.11 156.21 0) (effects (font (size 1.27 1.27)) (hide yes)))
  (property "Value" "+5V" (at 118.11 147.32 0) (effects (font (size 1.27 1.27))))
  (property "Footprint" "" (at 118.11 152.4 0) (effects (font (size 1.27 1.27)) (hide yes)))
  (property "Datasheet" "" (at 118.11 152.4 0) (effects (font (size 1.27 1.27)) (hide yes)))
  (property "Description" "Power symbol creates a global label with name \"+5V\"" (at 118.11 152.4 0) (effects (font (size 1.27 1.27)) (hide yes)))
  (pin "1"))
 (symbol
  (lib_id "power:+5V")
  (at 254 99.06 0)
  (unit 1)
  (exclude_from_sim no)
  (in_bom yes)
  (on_board yes)
  (dnp no)
  (fields_autoplaced yes)
  (property "Reference" "#PWR023" (at 254 102.87 0) (effects (font (size 1.27 1.27)) (hide yes)))
  (property "Value" "+5V" (at 254 93.98 0) (effects (font (size 1.27 1.27))))
  (property "Footprint" "" (at 254 99.06 0) (effects (font (size 1.27 1.27)) (hide yes)))
  (property "Datasheet" "" (at 254 99.06 0) (effects (font (size 1.27 1.27)) (hide yes)))
  (property "Description" "Power symbol creates a global label with name \"+5V\"" (at 254 99.06 0) (effects (font (size 1.27 1.27)) (hide yes)))
  (pin "1"))
 (symbol
  (lib_id "power:GND")
  (at 251.46 154.94 0)
  (unit 1)
  (exclude_from_sim no)
  (in_bom yes)
  (on_board yes)
  (dnp no)
  (fields_autoplaced yes)
  (property "Reference" "#PWR021" (at 251.46 161.29 0) (effects (font (size 1.27 1.27)) (hide yes)))
  (property "Value" "GND" (at 251.46 160.02 0) (effects (font (size 1.27 1.27))))
  (property "Footprint" "" (at 251.46 154.94 0) (effects (font (size 1.27 1.27)) (hide yes)))
  (property "Datasheet" "" (at 251.46 154.94 0) (effects (font (size 1.27 1.27)) (hide yes)))
  (property "Description" "Power symbol creates a global label with name \"GND\" , ground" (at 251.46 154.94 0) (effects (font (size 1.27 1.27)) (hide yes)))
  (pin "1")))
